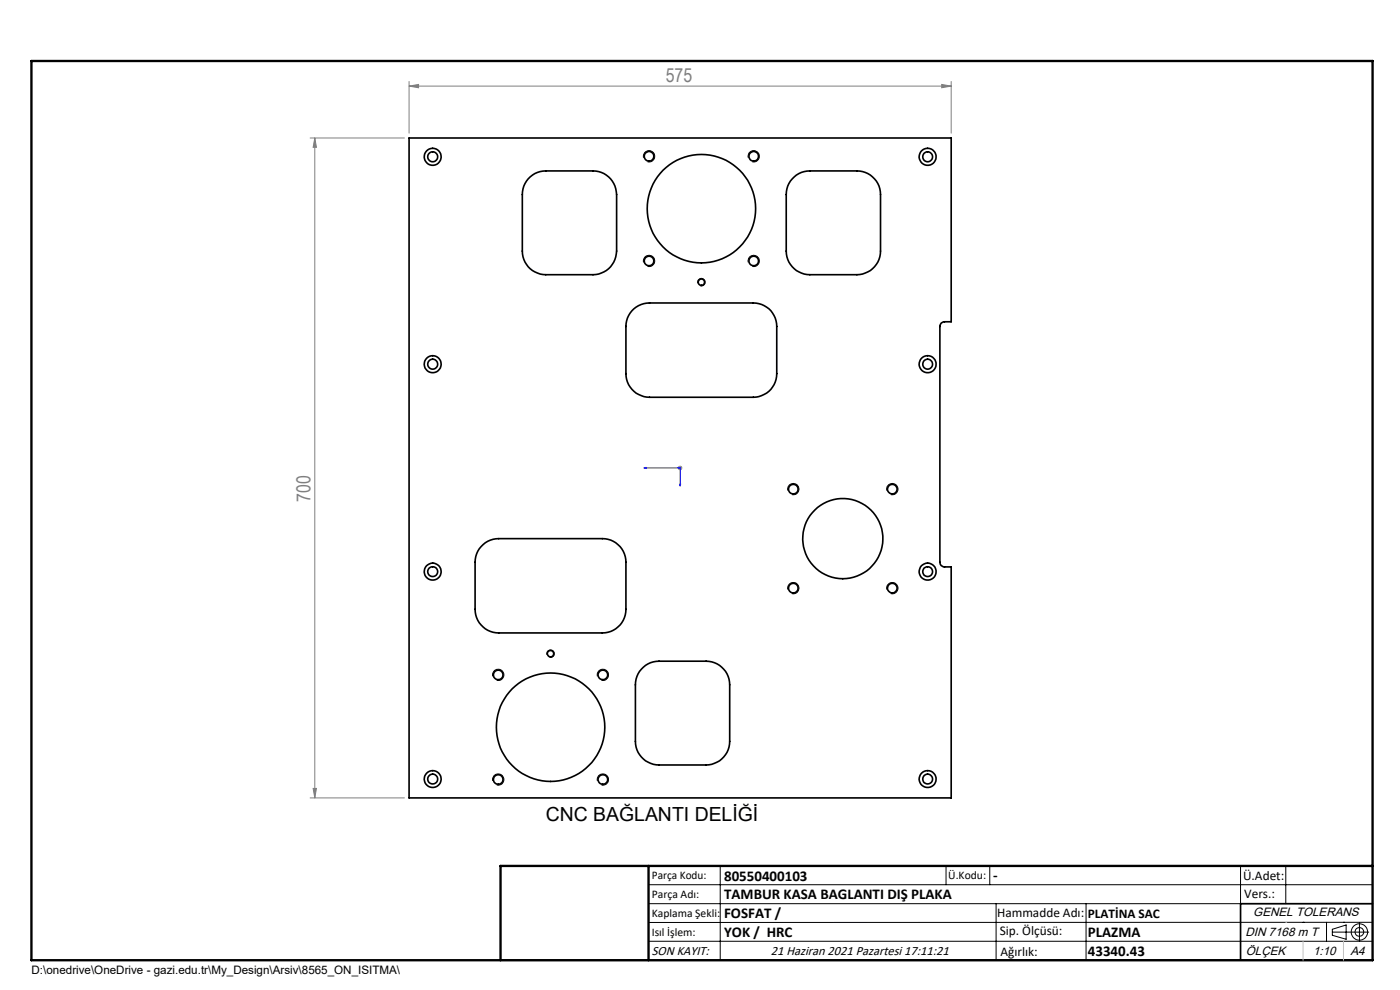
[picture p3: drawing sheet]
<svg xmlns="http://www.w3.org/2000/svg" width="297mm" height="210mm" viewBox="0 0 297 210" stroke-linecap="round" stroke-linejoin="round" font-family="sans-serif">
<g fill="none" stroke="#000" stroke-width=".21">
<path d="M136.5 33.5a1.2 1.2 0 0 1 1.1-1.5 1.2 1.2 0 0 1 1.3 1.3 1.2 1.2 0 0 1-1.5 1M158.8 33.5a1.19 1.19 0 0 1 1-1.5 1.19 1.19 0 0 1 1.3 1.3 1.19 1.19 0 0 1-1.5 1M136.5 55.7a1.2 1.2 0 0 1 1.1-1.6 1.2 1.2 0 0 1 1.3 1.4 1.2 1.2 0 0 1-1.5 1M158.8 55.7a1.19 1.19 0 0 1 1-1.5 1.19 1.19 0 0 1 1.3 1.3 1.19 1.19 0 0 1-1.5 1M148 60.1a.79 .79 0 0 1 .7-1 .79 .79 0 0 1 .9 .8 .79 .79 0 0 1-1 .7M167.1 104.1a1.2 1.2 0 0 1 1.1-1.6 1.2 1.2 0 0 1 1.3 1.4 1.2 1.2 0 0 1-1.5 1M188.1 104.1a1.2 1.2 0 0 1 1.1-1.6 1.2 1.2 0 0 1 1.3 1.4 1.2 1.2 0 0 1-1.5 1M116 138.9a.8 .8 0 0 1 .7-1 .8 .8 0 0 1 .9 .8 .8 .8 0 0 1-1 .7M167.1 125.1a1.2 1.2 0 0 1 1.1-1.5 1.2 1.2 0 0 1 1.3 1.3 1.2 1.2 0 0 1-1.5 1M188.1 125.1a1.2 1.2 0 0 1 1.1-1.5 1.2 1.2 0 0 1 1.3 1.3 1.2 1.2 0 0 1-1.5 1M104.5 143.5a1.2 1.2 0 0 1 1.1-1.5 1.2 1.2 0 0 1 1.3 1.3 1.2 1.2 0 0 1-1.5 1M126.7 143.5a1.2 1.2 0 0 1 1-1.5 1.2 1.2 0 0 1 1.4 1.2 1.2 1.2 0 0 1-1.5 1.1"/>
<path d="M104.5 165.7a1.2 1.2 0 0 1 1.1-1.6 1.2 1.2 0 0 1 1.3 1.3 1.2 1.2 0 0 1-1.5 1.1M126.7 165.7a1.2 1.2 0 0 1 1-1.6 1.2 1.2 0 0 1 1.4 1.3 1.2 1.2 0 0 1-1.5 1.1M137.6 187.7h153.6M137.6 191.7h153.6M137.6 199.7h153.6M152.8 183.7v20M200.7 183.7v4M210 183.7v4M211.3 191.7v12M230.4 191.7v12M263.2 183.7v20M272.8 183.7v8"/>
<path d="M276.4 195.6h.1M281.4 195.6v4.1M282.6 197.7h7.8M282.6 197.1l3-.9v3l-3-.8zM285 195.6h.1M288.4 195.8v3.8M291.2 195.6l-153.6 .1"/>
<circle cx="288.4" cy="197.7" r="1.74"/>
<circle cx="288.4" cy="197.7" r=".93"/>
</g>
<path d="M136.6 99.3l.4-.1v.2zM136.6 99.3h7.7v3.8M144.2 102.7h.2l-.1 .4z" fill="none" stroke="#00f" stroke-width=".21"/>
<g fill="none" stroke="#808080" stroke-width=".21">
<path d="M86.8 18.3l2-.4v.7zM86.8 17.3v10.9M86.8 18.3h115M199.8 17.9l2 .4-2 .3zM201.8 17.3v10.9M65.8 29.3h20M66.8 29.3v140M66.8 29.3l.3 1.9h-.7zM143.8 99.3h1M143.9 98.9l.7 .7M144.3 98.8v1M144.6 98.9l-.7 .7"/>
<path d="M65.8 169.3h20M66.4 167.2h.7l-.3 2.1z"/>
</g>
<path d="M291.2 191.7h-28v12M106.2 203.7h185" fill="none" stroke="#000" stroke-width=".35"/>
<path d="M6.7 12.9h284.5v190.8h-284.5zM137.6 183.7v20M291.2 183.7h-185v20" fill="none" stroke="#000" stroke-width=".5"/>
<path d="M272.8 195.6h.1M276.4 199.7v4M285 199.7v4" fill="none" stroke="#c0c0c0" stroke-width=".21"/>
<path d="M144.2 102.7l.1 .4 .1-.4zM136.6 99.3l.4 .1v-.2z" fill="#00f"/>
<g fill="#808080">
<path d="M199.8 17.9l2 .4-2 .3zM86.8 18.3l2-.4v.7z"/>
<path d="M66.4 167.2h.7l-.3 2.1zM66.8 29.3l.3 1.9h-.7z"/>
</g>
<g fill="none" stroke="#000" stroke-width=".35">
<path d="M86.8 29.3h115v39h-1.4a.96 .96 0 0 0-1 .9v50.1a.96 .96 0 0 0 1 1h1.4v49h-115zM112.5 37.5l1-.7 1.7-.5h10.6a5 5 0 0 1 5 5v12a5 5 0 0 1-5 5h-10a5 5 0 0 1-5-5v-12.6l.6-1.8zM168.5 37.5l1.5-.9 1.2-.3h10.6a5 5 0 0 1 5 5v12a5 5 0 0 1-5 5h-10a5 5 0 0 1-5-5v-12.6l.6-1.8zM134.5 65.5l1.5-.9 1.8-.3h22a4.9 4.9 0 0 1 5 4.9v10.1a5 5 0 0 1-5 5h-22a5 5 0 0 1-5-5v-10.7l.6-1.7zM102.1 115.9a4.9 4.9 0 0 1 3.7-1.6h22a5 5 0 0 1 5 5v9.9a5 5 0 0 1-5 5.1h-22a5 5 0 0 1-5-5.1v-10.5l.6-1.8zM136.1 141.9l1.4-1.1 1.7-.5h10.6a5 5 0 0 1 5 5v12a5 5 0 0 1-5 5h-10a5 5 0 0 1-5-5v-12.6l.6-1.8z"/>
<circle cx="91.8" cy="33.3" r="1.79"/>
<circle cx="91.8" cy="33.3" r="1.06"/>
<circle cx="137.7" cy="33.1" r="1.03"/>
<circle cx="159.9" cy="33.1" r="1.03"/>
<circle cx="196.8" cy="33.2" r="1.05"/>
<circle cx="196.8" cy="33.3" r="1.79"/>
<circle cx="137.7" cy="55.4" r="1.01"/>
<circle cx="148.8" cy="59.8" r=".68"/>
<circle cx="148.8" cy="44.3" r="11.5"/>
<circle cx="159.9" cy="55.4" r="1.01"/>
<circle cx="91.8" cy="77.2" r="1.8"/>
<circle cx="91.8" cy="77.3" r="1.06"/>
<circle cx="196.8" cy="77.2" r="1.05"/>
<circle cx="196.8" cy="77.2" r="1.8"/>
<circle cx="168.3" cy="103.8" r="1.02"/>
<circle cx="178.8" cy="114.3" r="8.5"/>
<circle cx="189.3" cy="103.8" r="1"/>
<circle cx="91.8" cy="121.2" r="1.81"/>
<circle cx="91.8" cy="121.3" r="1.05"/>
<circle cx="116.8" cy="138.7" r=".68"/>
<circle cx="168.3" cy="124.8" r="1.03"/>
<circle cx="189.3" cy="124.8" r="1.02"/>
<circle cx="196.8" cy="121.3" r="1.04"/>
<circle cx="196.8" cy="121.2" r="1.81"/>
<circle cx="105.7" cy="143.2" r="1.01"/>
<circle cx="116.8" cy="154.3" r="11.5"/>
<circle cx="127.9" cy="143.2" r="1.01"/>
<circle cx="91.8" cy="165.3" r="1.79"/>
<circle cx="91.8" cy="165.3" r="1.06"/>
<circle cx="105.7" cy="165.3" r="1.01"/>
<circle cx="127.9" cy="165.3" r="1.01"/>
<circle cx="196.8" cy="165.3" r="1.05"/>
<circle cx="196.8" cy="165.3" r="1.79"/>
</g>
<g font-size="4.1" fill="#808080">
<text x="141.2" y="17.3">575</text>
<text x="65.9" y="106.4" transform="rotate(-90 65.9 106.4)">700</text>
</g>
<text font-size="4.1" x="115.8" y="174.1">CNC BAĞLANTI DELİĞİ</text>
<g font-size="3.2">
<text x="153.6" y="186.8">80550400103</text>
<text x="153.6" y="190.8">TAMBUR KASA BAGLANTI DIŞ PLAKA</text>
<text x="210.7" y="186.6">-</text>
<text x="153.6" y="194.8">FOSFAT /</text>
<text x="153.6" y="198.8">YOK / HRC</text>
<text x="230.8" y="198.7">PLAZMA</text>
<text x="230.8" y="202.8">43340.43</text>
</g>
<g font-size="2.8">
<text x="263.7" y="186.7">Ü.Adet:</text>
<text x="263.9" y="190.5">Vers.:</text>
<text x="211.5" y="194.5">Hammadde Adı:</text>
<text x="230.8" y="194.7">PLATİNA SAC</text>
<text x="138.3" y="202.6">SON KAYIT:</text>
<text x="163.6" y="202.6">21 Haziran 2021 Pazartesi 17:11:21</text>
<text x="212.1" y="198.4">Sip. Ölçüsü:</text>
<text x="212.2" y="202.7">Ağırlık:</text>
</g>
<g font-size="2.6">
<text x="265.9" y="194.4">GENEL TOLERANS</text>
<text x="264.2" y="198.5">DIN 7168 m T</text>
<text x="264.3" y="202.6">ÖLÇEK</text>
<text x="278.5" y="202.6">1:10</text>
<text x="286.5" y="202.6">A4</text>
</g>
<g font-size="2.5">
<text x="138.3" y="186.4">Parça Kodu:</text>
<text x="138.3" y="190.5">Parça Adı:</text>
<text x="201.2" y="186.5">Ü.Kodu:</text>
<text x="138.3" y="194.5">Kaplama Şekli:</text>
<text x="138.3" y="198.6">Isıl İşlem:</text>
<text x="6.7" y="206.7">D:\onedrive\OneDrive - gazi.edu.tr\My_Design\Arsiv\8565_ON_ISITMA\</text>
</g>
</svg>
